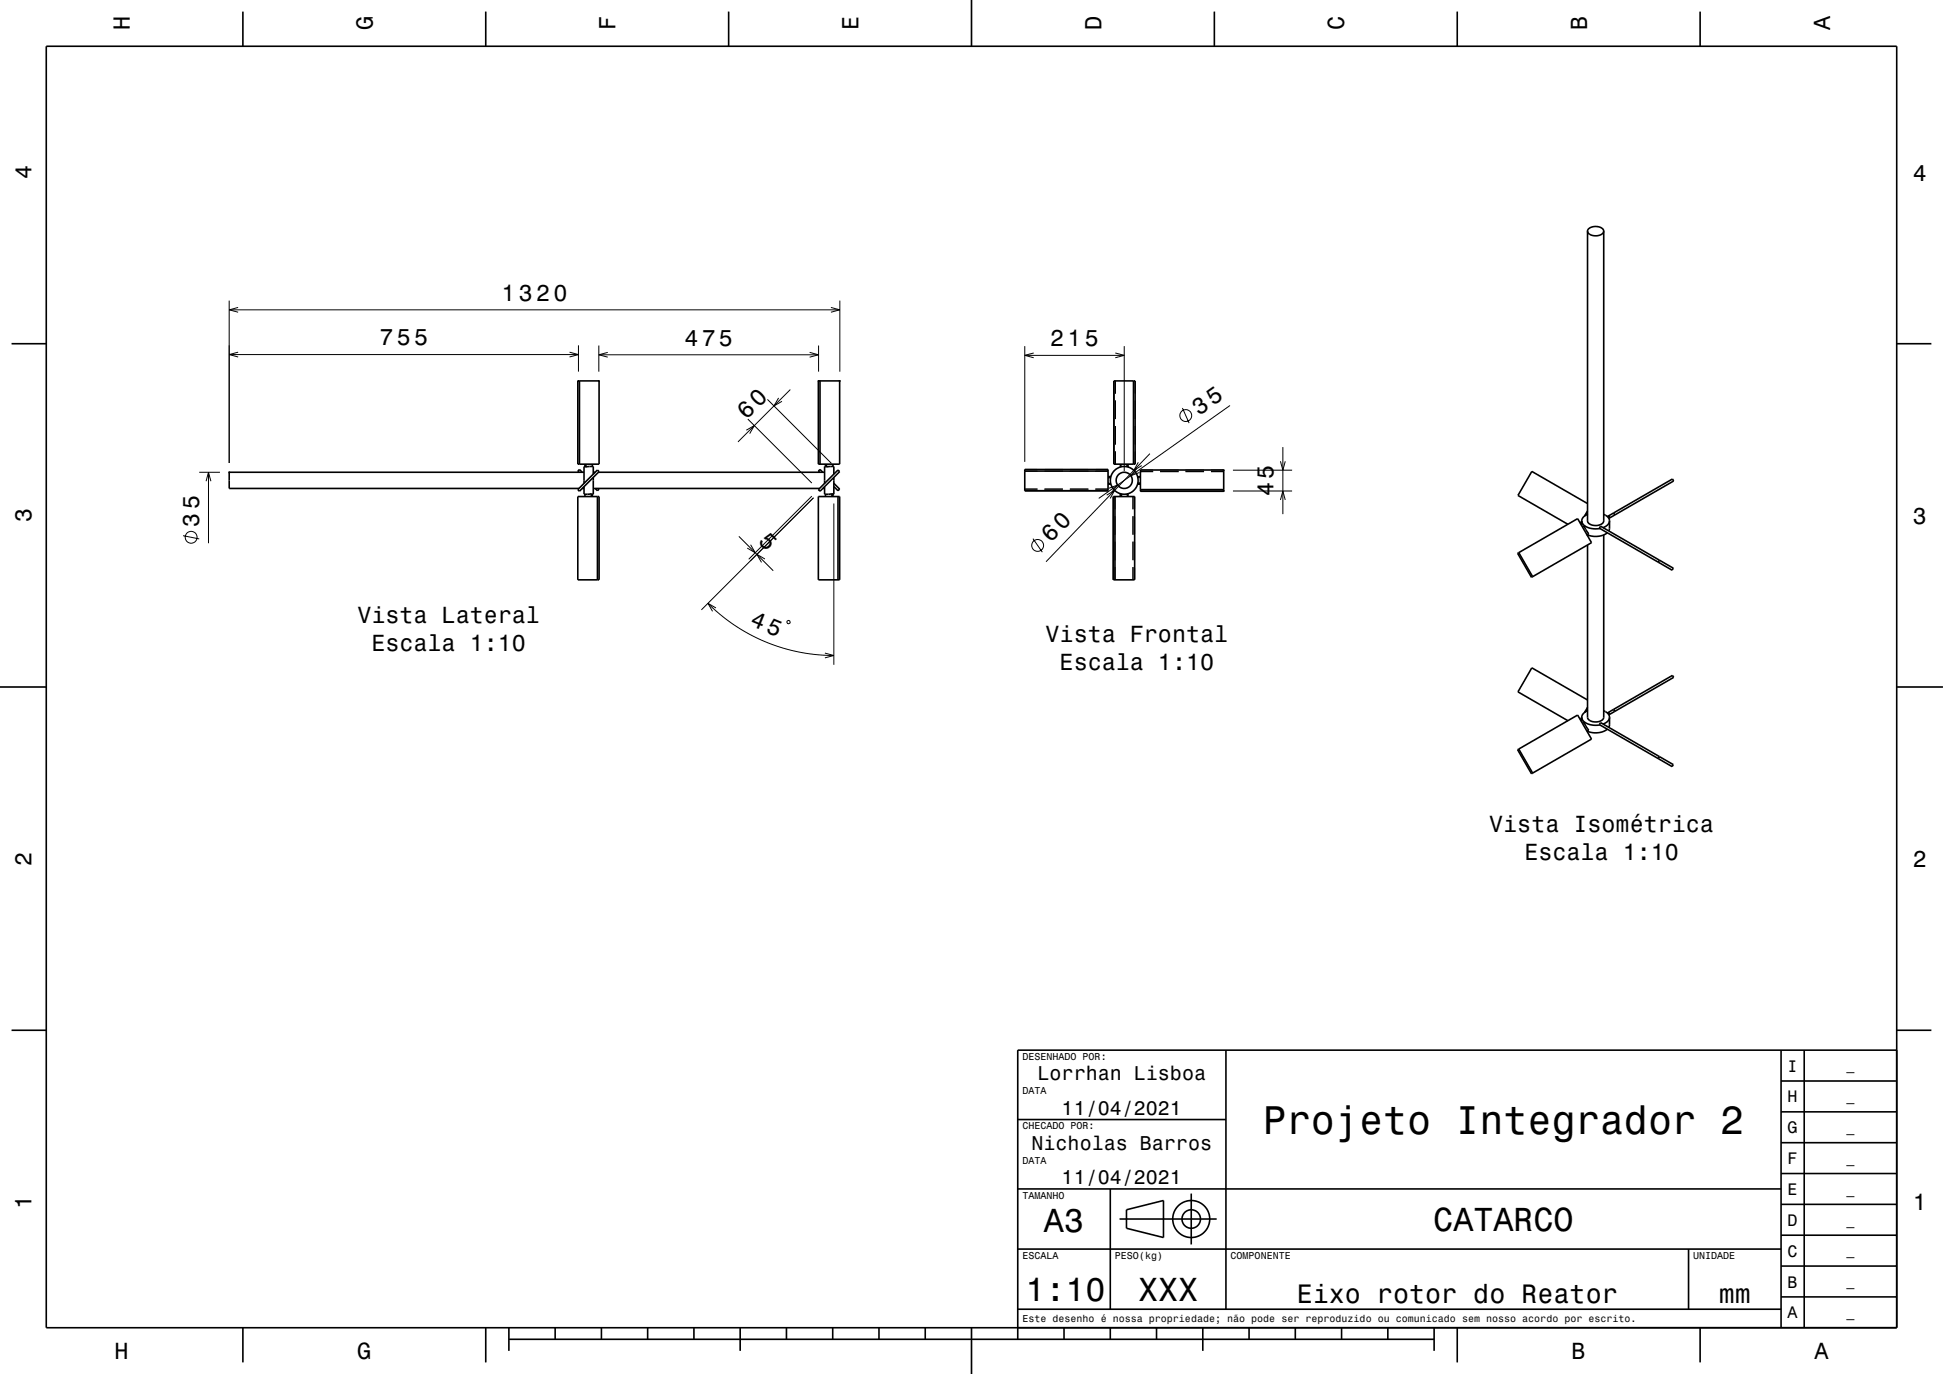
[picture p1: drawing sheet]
<svg xmlns="http://www.w3.org/2000/svg" width="420mm" height="297mm" viewBox="0 0 420 297" stroke-linecap="round" stroke-linejoin="round" font-family="sans-serif">
<g fill="none" stroke="#000" stroke-width=".22">
<path d="M49.5 65v35.1M49.5 67h132M49.5 76.6h75.5M51.5 66.5l-2 .5 2 .5M51.5 76.1l-2 .5 2 .6M123.1 76.1l1.9 .5-1.9 .6M125 74.6v5.7M129.4 74.7v5.6M129.4 76.7h47.5M131.4 76.2l-2 .5 2 .5M175 76.2l1.9 .5-1.9 .5M176.9 74.7v5.6"/>
<path d="M179.6 66.5l1.9 .5-1.9 .5M181.5 65v15.3M221.5 74.8v25M221.5 76.8h21.5M223.4 76.3l-1.9 .5 1.9 .5M241.1 76.3l1.9 .5-1.9 .5M243 74.8v27M161.3 93l1.8-1-1 1.7M161.6 90.6l13.9 13.8M165.9 86.3l13.8 13.9M168.3 86l-1 1.7 1.7-1M170.8 84.2l-11.3 11.3"/>
<path d="M241.1 82.3v2.8M241.1 86.6v4M241.1 92.1v4M241.1 97.6v2.7M245 82.3v2.8M245 86.6v4M245 92.1v4M245 97.6v2.7M245.4 82.3v2.8M245.4 86.6v4M245.4 92.1v4M245.4 97.6v2.7"/>
<path d="M246.1 99.9l-1 1.8 1.7-1.1M248.6 98.1l-22.5 23.3M255.6 88.2l1.4 3.3M265.9 87.7l-28.4 20M276.8 99.7l.5 1.9 .5-1.9M277.3 96.6v14.5M39.6 115.8l3.5 .7M43.1 102.1h4.4M44.6 104l.5-1.9 .5 1.9M45.1 102.1v15.3M159.7 115.9l7.4 7.5M162.3 117.7l1 1.8-1.8-1"/>
<path d="M175.5 107.2l-13.7 13.7M175.8 107.6l-24.2 24.2M180.2 108.8v34.9M221.5 105.7h2.8M221.5 101.5h2.8M221.5 101.8h2.8M223.3 116.4l2 3M225.8 105.7h4M225.8 101.5h4M225.8 101.8h4M231.3 105.7h4M231.3 101.5h4"/>
<path d="M231.3 101.8h4M236.8 105.7h2.7M236.8 101.5h2.7M236.8 101.8h2.7M239.2 107l1.7-1-.9 1.7M239.5 104.4h.2M239.5 103.2h.2M239.5 103h.2M239.7 105.5l1.9-.7-1.3 1.6M239.9 104.4h.2M239.9 103.2h.2M239.9 103h.2"/>
<path d="M241 107.3v2.8M241 111.6v4M241 117.1v4M242.4 106.8v.2M242.4 107.1v.2M242.4 100.3v.2M242.4 100.7v.2M243.6 106.8v.2M243.6 107.1v.2M243.6 100.3v.2M243.6 100.7v.2M243.8 106.7v.2"/>
<path d="M243.8 107.1v.2M243.8 100.3v.2M243.8 100.7v.2M244.9 107.3v2.8M244.9 111.6v4M244.9 117.1v4M245.3 107.3v2.8M245.3 111.6v4M245.3 117.1v4M245.7 101.3l-1.3 1.5 1.9-.7M245.9 103h.2M246 104.4h.1"/>
<path d="M246 103.3h.1M246.3 103h.2M246.3 104.4h.2M246.3 103.3h.2M246.5 101.9h2.8M246.5 101.6h2.8M246.5 105.8h2.8M250.8 101.9h4M250.8 101.6h4M250.8 105.8h4M256.3 101.9h4M256.3 101.6h4"/>
<path d="M256.3 105.8h4M261.8 101.9h2.7M261.8 101.6h2.7M261.8 105.8h2.7M266.5 106.1h12.8M266.5 101.6h12.8M276.8 108.1l.5-2 .5 2M153 130.4l2.6 2.4 3.2 2.4 3.2 1.9 3.4 1.6 3.8 1.4 3.9 .9 3.7 .5 3.4 .2M154.8 131.4l-1.8-1 1 1.7M165.3 120.8l-1.7-1 1 1.8M170.2 134.2h.5v.5l-.5 .1zM241 122.6v2.7"/>
<path d="M244.9 122.6v2.7M245.3 122.6v2.7M178.3 141.2l1.9 .5-1.9 .5"/>
<circle cx="256.3" cy="89.8" r="1.28"/>
<circle cx="41.3" cy="116.1" r="1.28"/>
<circle cx="224.3" cy="117.9" r="1.28"/>
</g>
<g fill="none" stroke="#000" stroke-width=".35">
<path d="M10 10h400v277h-400zM52.5 2.5v7.5M105 2.5v7.5M157.5 2.5v7.5M210 0v10M262.5 2.5v7.5M315 2.5v7.5M367.5 2.5v7.5M343.2 50v62.6a2.07 2.07 0 0 0 3 .7l.5-.7v-62.6M343.2 50a2.08 2.08 0 0 1 3-.7l.5 .7M343.2 50a2.04 2.04 0 0 0 2.9 .7l.5-.4 .1-.3M2.5 74.3h7.5"/>
<path d="M410 74.3h7.5M124.9 82.3h4.6v18h-4.6zM125.3 82.3v18M176.9 82.3h4.6v18h-4.6zM177.3 82.3v18M240.8 82.3h4.6v18h-4.6zM245 82.3v18M124.9 107.3h4.6v18h-4.6zM124.9 105.8l4.2-4.2 .4 .3-4.2 4.3zM125.2 102.1l-.3-.3 .4-.3 .6 .6M125.9 105.6h.3M126.2 105.2v1.6l1.6-.1"/>
<path d="M126.2 102.1h-76.7v3.5h75.7M126.4 100.8h-.2v3.7M126.4 100.3v.6h.3M126.4 106.8v.5M126.7 100.9l1.5-.1v1.7M126.7 100.3v.6M127.8 106.7l.2 .1v.5M127.8 106.7v.6M128 100.3v.5M128.2 103.2v3.6h-.2M128.2 105.6h49M128.2 102.1h.5"/>
<path d="M128.7 105.6l.4 .5 .4-.4-.1-.1M129.1 107.3v18M129.4 102.1h48.8M176.9 107.3h4.6v18h-4.6zM176.9 105.8l4.2-4.2 .4 .3-4.2 4.3zM177.2 102.1l-.3-.3 .4-.3 .6 .6M177.9 105.6h.3M178.2 105.2v1.6l1.6-.1M178.4 100.3v.6h.3M178.4 106.8v.5M178.4 100.8h-.2v3.7M178.7 100.9l1.5-.1v1.7"/>
<path d="M178.7 100.3v.6M179.8 106.7l.2 .1v.5M179.8 106.7v.6M180 100.3v.5M180.2 103.2v3.6h-.2M180.2 104.5l1.3 1.2-.4 .4-.9-.9M181.1 107.3v18M221.5 101.5h18v4.6h-18zM221.5 101.8h18M239.5 103.2h.6M239.5 103h.6M239.5 104.6h.6"/>
<path d="M240.7 107.3h4.6v18h-4.6zM241 107.3v18M242.2 106.7v.6M242.2 100.3v.6M242.4 106.8v.5M243.6 100.3v.6M243.8 106.7v.6M243.8 100.3v.6M245.9 104.6h.6M245.9 103h.6M246 104.4h.5M246.5 101.6h18v4.6h-18z"/>
<path d="M246.5 105.8h18M328.3 119.5l-.3 .1 3 5.2 .3-.1M328.3 119.5l12.7-7.4 3 5.2-12.7 7.4M328.3 119.5l3 5.2M341.9 112.6a2.53 2.53 0 0 0 2.8 1.7l1.1-.1M341.9 113.2l-.1 .2M341.9 112.6l-.3 .5M341.9 112.7v.1M341.9 112.6v1M342.1 113.9l.3-.2 1 1.7-.3 .2a4.5 4.5 0 0 0 4.3-.4M343.1 111.2l-.2-.1-.3 .4M343.2 111.2l-1 .6-.3 .8"/>
<path d="M343.2 111l-.1 .2M343.2 108.8l-12.1-6.9-3 5.2 10.8 6.2M343.2 110.4l-.7 1.1M343.2 115.6v.2M346 113.7l15.7 9.1-.2 .5-15.8-9.1zM346.7 111.2l.8 .6 .4 .8M346.7 115.6v39.4a2.04 2.04 0 0 1-3 .8l-.4-.3-.1-.5v-37.2M347.5 111.7l.3-.1 .2 .2-.3 .2M347.9 112.6v1.7l-.1 .5M347.9 112.6l-.4 .8-1 .7M348.8 110.9l12.7-7.4 .3 .5-14 8.1M348.8 110.9l.3 .4"/>
<path d="M348.8 110.9l-1.3 .8M358.7 121.1l-.2 .4M0 148.5h10M341.9 155a2.79 2.79 0 0 0 3.3 1.8l.6-.1M341.9 155.6l-.1 .3M341.9 155.1l-.3 .5M341.9 155.2v.1M341.9 155v1.1M342.1 156.4l.3-.2 1 1.6-.4 .3a4.6 4.6 0 0 0 4.4-.5M343.1 153.7l-.2-.2-.3 .4M343.2 153.6l-1 .7-.3 .7M343.2 153.5l-.1 .2"/>
<path d="M343.2 151.3l-12.1-6.9-3 5.2 10.8 6.2M343.2 152.9l-.7 1.1M346 156.2l15.7 9.1-.2 .4-15.8-9.1zM346.7 153.6l.8 .6 .4 .8M347.5 154.2l.3-.2 .2 .3-.3 .1M347.9 155l-.4 .9-1 .6M347.9 155v1.8l-.1 .4M348.8 153.3l12.7-7.3 .3 .4-14 8.1M348.8 153.3l.3 .5M348.8 153.3l-1.3 .8M410 148.5h10M328.3 161.9l-.3 .2 3 5.2 .3-.2"/>
<path d="M328.3 161.9l12.7-7.3 3 5.2-12.7 7.3M328.3 161.9l3 5.2M358.7 163.5l-.2 .5M2.5 222.7h7.5M265 227v56M385 233.7h25M385 227v60M390 227v60M410 222.7h7.5M410 227h-190v62.5M220 257h165M220 242h45"/>
<path d="M240 257v26M257.5 258v11M385 253.7h25M385 247h25M385 240.3h25M220 270h165M242 263.5h21M243.5 261.5l8-2v8l-8-2zM365 270v13M385 273.7h25M385 267h25M385 260.3h25"/>
<path d="M52.5 287v7.5M105 287v7.5M110 289.5h200M110 287v5M120 287v2.5M130 287v2.5M140 287v2.5M150 287v2.5M160 287v5M170 287v2.5M180 287v2.5M190 287v2.5"/>
<path d="M200 287v2.5M210 287v10M220 283h165M230 287v2.5M240 287v2.5M250 287v2.5M260 287v5M270 287v2.5M280 287v2.5M290 287v2.5M300 287v2.5M310 287v5"/>
<path d="M315 287v7.5M367.5 287v7.5M385 280.3h25"/>
<circle cx="243" cy="103.8" r="3"/>
<circle cx="243" cy="103.8" r="1.75"/>
<circle cx="257.5" cy="263.5" r="2"/>
<circle cx="257.5" cy="263.5" r="4"/>
</g>
<g fill="#000">
<path d="M124.9 82.1h.3v.4h-.3z" fill-rule="evenodd"/>
<path d="M129.3 82.1h.3v.4h-.3z" fill-rule="evenodd"/>
<path d="M176.8 82.1h.3v.4h-.3z" fill-rule="evenodd"/>
<path d="M181.4 82.1h.3v.4h-.3z" fill-rule="evenodd"/>
<path d="M49.4 101.9h.3v.4h-.3z" fill-rule="evenodd"/>
<path d="M264.3 105.9h.4v.4h-.4z" fill-rule="evenodd"/>
<path d="M264.3 101.4h.4v.4h-.4z" fill-rule="evenodd"/>
</g>
<text font-size="8.6" x="273" y="245.1">Projeto Integrador 2</text>
<g font-size="7.2">
<text x="225.7" y="266.3">A3</text>
<text x="309.8" y="266.1">CATARCO</text>
<text x="221.7" y="281.3">1:10</text>
<text x="246" y="281.3">XXX</text>
</g>
<g font-size="5.8">
<text x="280.3" y="281.6">Eixo rotor do Reator</text>
<text x="371.5" y="281.6">mm</text>
</g>
<g font-size="5.1">
<text x="259.2" y="89.9" transform="rotate(-35 259.2 89.9)">35</text>
<text x="161.4" y="90.9" transform="rotate(-45 161.4 90.9)">60</text>
<text x="163.8" y="117.2" transform="rotate(45 163.8 117.2)">5</text>
</g>
<g font-size="5">
<text x="28.1" y="6.5" transform="rotate(-90 28.1 6.5)">H</text>
<text x="80.6" y="6.5" transform="rotate(-90 80.6 6.5)">G</text>
<text x="133.1" y="6.5" transform="rotate(-90 133.1 6.5)">F</text>
<text x="185.6" y="6.5" transform="rotate(-90 185.6 6.5)">E</text>
<text x="238.1" y="6.5" transform="rotate(-90 238.1 6.5)">D</text>
<text x="290.6" y="6.5" transform="rotate(-90 290.6 6.5)">C</text>
<text x="343.1" y="6.5" transform="rotate(-90 343.1 6.5)">B</text>
<text x="395.6" y="6.5" transform="rotate(-90 395.6 6.5)">A</text>
<text x="6.8" y="38.7" transform="rotate(-90 6.8 38.7)">4</text>
<text x="413.5" y="39">4</text>
<text x="108.4" y="65">1320</text>
<text x="82" y="74.6">755</text>
<text x="147.9" y="74.7">475</text>
<text x="227" y="74.8">215</text>
<text x="275.3" y="107.3" transform="rotate(-90 275.3 107.3)">45</text>
<text x="6.8" y="112.9" transform="rotate(-90 6.8 112.9)">3</text>
<text x="43.1" y="113.9" transform="rotate(-90 43.1 113.9)">35</text>
<text x="413.5" y="113.2">3</text>
<text x="227.1" y="117.5" transform="rotate(-46 227.1 117.5)">60</text>
<text x="77.2" y="134.7">Vista Lateral</text>
<text x="162" y="135.1" transform="rotate(22 162 135.1)">45</text>
<text x="80.3" y="140.7">Escala 1:10</text>
<text x="226" y="138.7">Vista Frontal</text>
<text x="229.1" y="144.7">Escala 1:10</text>
<text x="321.9" y="179.9">Vista Isométrica</text>
<text x="329.5" y="185.9">Escala 1:10</text>
<text x="6.8" y="187.1" transform="rotate(-90 6.8 187.1)">2</text>
<text x="413.5" y="187.4">2</text>
<text x="6.8" y="261.3" transform="rotate(-90 6.8 261.3)">1</text>
<text x="413.5" y="261.6">1</text>
<text x="24.7" y="293.8">H</text>
<text x="77.2" y="293.8">G</text>
<text x="339.7" y="293.8">B</text>
<text x="392.2" y="293.8">A</text>
</g>
<g font-size="4.3">
<text x="224.3" y="233.5">Lorrhan Lisboa</text>
<text x="229.5" y="241">11/04/2021</text>
<text x="223" y="248.5">Nicholas Barros</text>
<text x="229.5" y="256">11/04/2021</text>
</g>
<g font-size="3.6">
<text x="386.4" y="231.6">I</text>
<text x="386.4" y="238.3">H</text>
<text x="386.4" y="245">G</text>
<text x="386.4" y="251.6">F</text>
<text x="386.4" y="258.3">E</text>
<text x="386.4" y="265">D</text>
<text x="386.4" y="271.6">C</text>
<text x="386.4" y="278.3">B</text>
<text x="386.4" y="285">A</text>
</g>
<g font-size="2.9">
<text x="399.1" y="231.4">_</text>
<text x="399.1" y="238">_</text>
<text x="399.1" y="244.7">_</text>
<text x="399.1" y="251.4">_</text>
<text x="399.1" y="258">_</text>
<text x="399.1" y="264.7">_</text>
<text x="399.1" y="271.4">_</text>
<text x="399.1" y="278">_</text>
<text x="399.1" y="284.7">_</text>
</g>
<g font-size="2.2">
<text x="221" y="229.1">DESENHADO POR:</text>
<text x="221" y="236.6">DATA</text>
<text x="221" y="244.1">CHECADO POR:</text>
<text x="221" y="251.6">DATA</text>
<text x="221" y="259.1">TAMANHO</text>
<text x="221" y="272.1">ESCALA</text>
<text x="241" y="272.1">PESO(kg)</text>
<text x="266" y="272.1">COMPONENTE</text>
<text x="366" y="272.1">UNIDADE</text>
<text x="221" y="285.8">Este desenho é nossa propriedade; não pode ser reproduzido ou comunicado sem nosso acordo por escrito.</text>
</g>
</svg>
